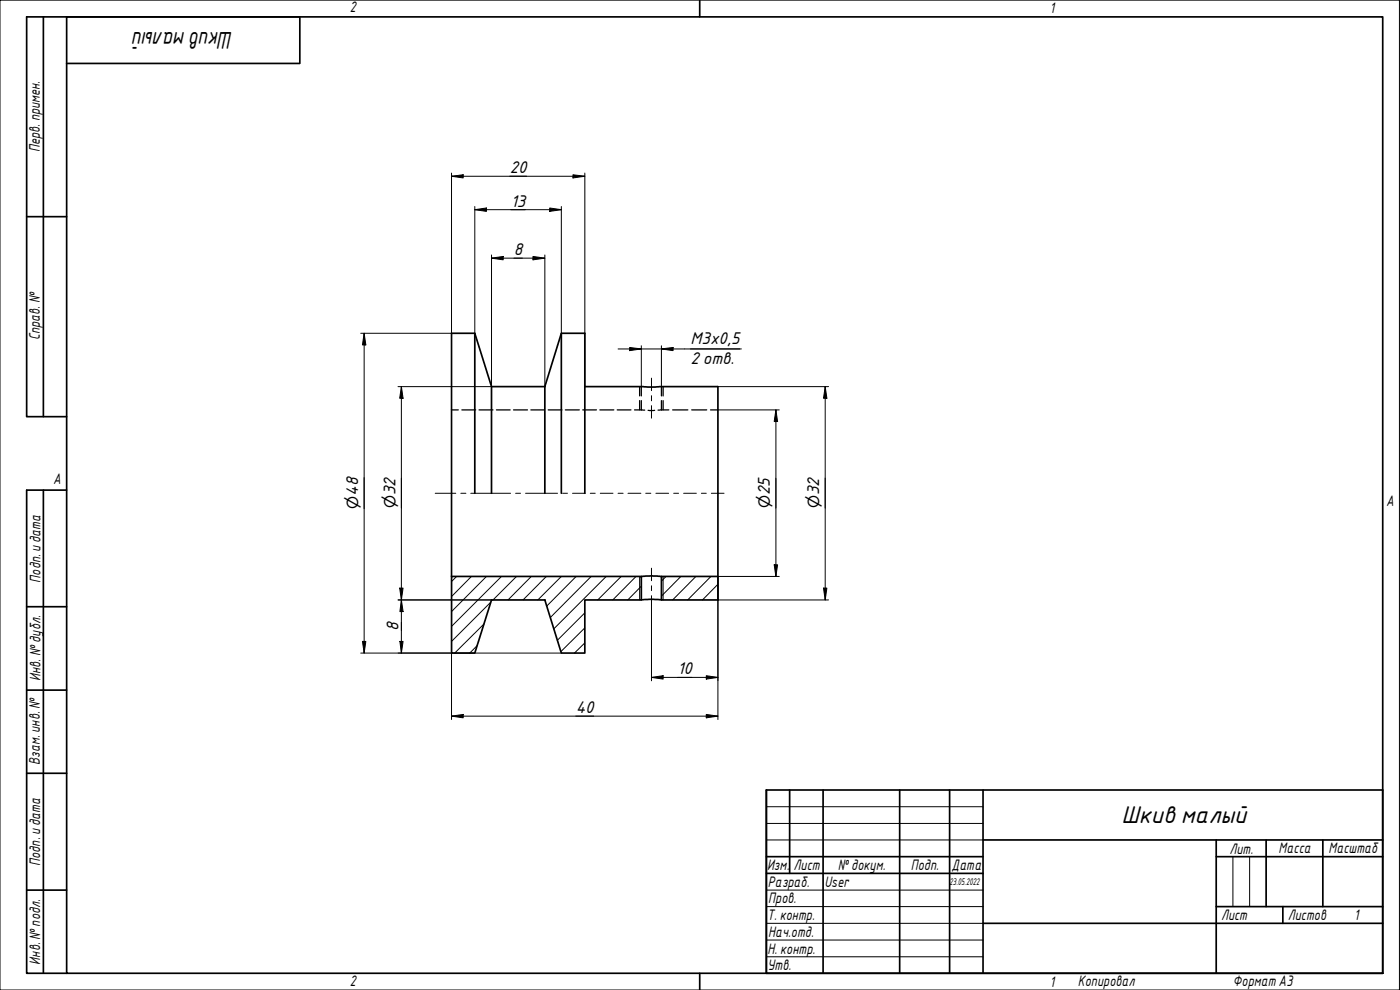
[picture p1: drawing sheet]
<svg xmlns="http://www.w3.org/2000/svg" width="420mm" height="297mm" viewBox="0 0 420 297" stroke-linecap="round" stroke-linejoin="round" font-family="sans-serif">
<g fill="none" stroke="#000" stroke-width=".3">
<path d="M137 173l-1.5 1.5M141.5 173l-6 6M146 173l-10.5 10.5M150.5 173l-15 14.9M155 173l-7 7M159.4 173l-6.9 7M164 173l-7 7M168.5 173l-7.1 7M172.9 173l-8.8 8.8M177.4 173l-12.2 12.3M181.9 173l-15.7 15.7M186.4 173l-7 7"/>
<path d="M190.9 173l-7 7M192.5 175.9l-4.1 4.1M199.9 173l-1.4 1.4M204.3 173l-5.8 5.9M208.9 173l-7 7M213.4 173l-7 7M215.5 179.8l-.2 .2M215.5 175.3l-4.7 4.7M143.2 193.7l-2.2 2.2M145.2 187.2l-8.7 8.7M147.3 180.7l-11.8 11.8M175.5 192.9l-3.1 3"/>
<path d="M175.5 188.4l-7.2 7.1M175.5 183.9l-8.2 8.2"/>
</g>
<path d="M142.5 100v48M168.5 100v48M147.5 116l-5-16h-7v73M147.5 116v32M147.5 116h16M163.5 116l5-16h7v48M163.5 116v32M175.5 116h40v57M135.5 173h57v7h-17v15.9h-7l-5-15.9h-16l-5 15.9h-7zM192.5 173l3-.2 3 .2M198.5 173h17v7h-17zM192.5 180l2.4-.2 3.6 .2" fill="none" stroke="#000" stroke-width=".51"/>
<g fill="none" stroke="#000" stroke-width=".38">
<path d="M192 116v2.8M192.5 116v2.8M198.5 116v2.8M199 116v2.8M135.5 123h2M138.6 123h4.1M143.8 123h4.2M149 123h4.1M154.1 123h4.2M159.3 123h4.1M164.5 123h4.2M169.7 123h4.2"/>
<path d="M174.9 123h4.1M180 123h4.2M185.2 123h4.2M190.4 123h2.1M192 120.2v2.8M192.5 123h1M192.5 120.2v2.8M194.5 123.1h2M198.5 123h-1M198.5 123h2.2M198.5 120.2v2.8M199 120.2v2.8"/>
<path d="M201.9 123h4.5M207.6 123h4.5M213.2 123h2.3"/>
</g>
<path d="M192 173v7M199 173v7" fill="none" stroke="#000" stroke-width=".3"/>
<path d="M20 5.1h395v286.9h-395zM210 0v5.1M210 292v5" fill="none" stroke="#000" stroke-width=".51"/>
<path d="M0 0h420v297h-420z" fill="none" stroke="#000" stroke-width=".3"/>
<g fill="none" stroke="#000" stroke-width=".51">
<path d="M230 237h185v55h-185zM237 237v25.1M247 237v55M270 237v55M285 237v55M295 237v55M230 257h65M295 252h120M365 257h50M365 252v40M380 252v20M397 252v20"/>
<path d="M230 262.1h65M295 277h120M365 272h50M385 272v5"/>
</g>
<path d="M230 242h65M230 247.1h65M230 252h65M370 257v15M375 257v15M230 267.1h65M230 272h65M230 277h65M230 282.1h65M230 287.1h65" fill="none" stroke="#000" stroke-width=".3"/>
<path d="M13 5.1v119.9M20 19h70v-13.9h-82v119.9h12M8 65h12M13 147.1v144.9M20 147.1h-12v144.9h12M8 182h12M8 207.1h12M8 232h12M8 267.1h12" fill="none" stroke="#000" stroke-width=".51"/>
<g fill="none" stroke="#000" stroke-width=".3">
<path d="M195.5 113.5v3.7M195.5 118.7v1.6M195.5 121.7v3.8M130.6 148h6.2M138.3 148h1.5M141.3 148h11.9M154.7 148h1.5M157.7 148h9.6M168.8 148h1.5M171.8 148h3.8M177.2 148h1.4M180.1 148h3.9"/>
<path d="M185.5 148h1.5M188.5 148h3.8M193.8 148h1.5M196.8 148h3.9M202.2 148h1.4M205.2 148h3.8M210.5 148h1.5M213.5 148h3.8M195.5 170.5v3.7M195.5 175.8v1.4M195.5 178.7v3.8"/>
</g>
<g fill="none" stroke="#000" stroke-width=".3">
<path d="M135.5 52.9l3.5-.5v1zM135.5 51.9v48.1h-27.2M135.5 52.9h40M172 52.4l3.5 .5-3.5 .5zM175.5 51.9v64.1M142.5 62.9l3.5-.5v1zM142.5 62.9h26M142.5 62v38M147.5 77.5l3.5-.6v1.1zM147.5 77.5h16M147.5 76.5v39.5h-28.1M160 76.9l3.5 .6-3.5 .5z"/>
<path d="M163.5 76.5v39.5M165 62.4l3.5 .5-3.5 .5zM168.5 62v38M109.3 100l.5 3.5h-1zM109.3 100v95.9M120.5 116l.5 3.5h-1zM120.5 116v79.9M185.5 104.7h37M189 104.3l3.5 .4-3.5 .5zM192.5 103.7v12.3M198.5 104.7l3.5-.4v.9zM198.5 103.7v12.3"/>
<path d="M215.5 116h33.2M247.6 116l.6 3.5h-1.1zM247.6 116v64M215.5 123h18.4M232.9 123l.5 3.5h-1.1zM232.9 123v50M120 176.5h1l-.5 3.5zM135.5 173v42.9M232.3 169.5h1.1l-.5 3.5zM233.9 173h-18.4v42.9M247.1 176.5h1.1l-.6 3.5zM108.3 195.9h60.2"/>
<path d="M108.8 192.5h1l-.5 3.4zM119.4 180h28.1M120 192.5h1l-.5 3.4zM120.5 180l.5 3.5h-1zM195.5 182.5v21.8M215.5 180h33.2M135.5 214.9l3.5-.5v1zM135.5 214.9h80M195.5 203.2l3.5-.5v1.1zM195.5 203.2h20M212 214.4l3.5 .5-3.5 .5zM212 202.7l3.5 .5-3.5 .6z"/>
</g>
<g fill="#000">
<path d="M135.5 52.9l3.5-.5v1z" fill-rule="evenodd"/>
<path d="M172 52.4l3.5 .5-3.5 .5z" fill-rule="evenodd"/>
<path d="M142.5 62.9l3.5-.5v1z" fill-rule="evenodd"/>
<path d="M147.5 77.5l3.5-.6v1.1z" fill-rule="evenodd"/>
<path d="M160 76.9l3.5 .6-3.5 .5z" fill-rule="evenodd"/>
<path d="M165 62.4l3.5 .5-3.5 .5z" fill-rule="evenodd"/>
<path d="M109.3 100l.5 3.5h-1z" fill-rule="evenodd"/>
<path d="M120.5 116l.5 3.5h-1z" fill-rule="evenodd"/>
<path d="M189 104.3l3.5 .4-3.5 .5z" fill-rule="evenodd"/>
<path d="M198.5 104.7l3.5-.4v.9z" fill-rule="evenodd"/>
<path d="M247.6 116l.6 3.5h-1.1z" fill-rule="evenodd"/>
<path d="M232.9 123l.5 3.5h-1.1z" fill-rule="evenodd"/>
<path d="M120 176.5h1l-.5 3.5z" fill-rule="evenodd"/>
<path d="M232.3 169.5h1.1l-.5 3.5z" fill-rule="evenodd"/>
<path d="M247.1 176.5h1.1l-.6 3.5z" fill-rule="evenodd"/>
<path d="M108.8 192.5h1l-.5 3.4z" fill-rule="evenodd"/>
<path d="M120 192.5h1l-.5 3.4z" fill-rule="evenodd"/>
<path d="M120.5 180l.5 3.5h-1z" fill-rule="evenodd"/>
<path d="M135.5 214.9l3.5-.5v1z" fill-rule="evenodd"/>
<path d="M195.5 203.2l3.5-.5v1.1z" fill-rule="evenodd"/>
<path d="M212 214.4l3.5 .5-3.5 .5z" fill-rule="evenodd"/>
<path d="M212 202.7l3.5 .5-3.5 .6z" fill-rule="evenodd"/>
</g>
<g font-size="7">
<text x="69.9" y="9.5" transform="rotate(180 69.9 9.5)">Шкив малый</text>
<text x="336.6" y="247">Шкив малый</text>
</g>
<g font-size="4.9">
<text x="153" y="52.1">20</text>
<text x="153.3" y="62.1">13</text>
<text x="154.2" y="76.6">8</text>
<text x="207.2" y="103.2">М3х0,5</text>
<text x="207.2" y="109.1">2 отв.</text>
<text x="119.6" y="189.2" transform="rotate(-90 119.6 189.2)">8</text>
<text x="203.3" y="202.4">10</text>
<text x="172.8" y="214">40</text>
</g>
<g font-size="4.6">
<text x="107.5" y="152.6" transform="rotate(-90 107.5 152.6)">⌀48</text>
<text x="118.7" y="152.4" transform="rotate(-90 118.7 152.4)">⌀32</text>
<text x="231.1" y="152.4" transform="rotate(-90 231.1 152.4)">⌀25</text>
<text x="245.9" y="152.4" transform="rotate(-90 245.9 152.4)">⌀32</text>
</g>
<g font-size="4.4">
<text x="105" y="3.7">2</text>
<text x="315" y="3.8">1</text>
<text x="11.9" y="45.6" transform="rotate(-90 11.9 45.6)">Перв. примен.</text>
<text x="12" y="102.2" transform="rotate(-90 12 102.2)">Справ. №</text>
<text x="16" y="145.2">A</text>
<text x="416" y="151.7">A</text>
<text x="12.2" y="174.8" transform="rotate(-90 12.2 174.8)">Подп. идата</text>
<text x="12.2" y="204.3" transform="rotate(-90 12.2 204.3)">Инв. №дубл.</text>
<text x="12" y="229.5" transform="rotate(-90 12 229.5)">Взам. инв. №</text>
<text x="369" y="256.1">Лит.</text>
<text x="383.7" y="256.1">Масса</text>
<text x="398.7" y="256.1">Масштаб</text>
<text x="12.1" y="259.8" transform="rotate(-90 12.1 259.8)">Подп. идата</text>
<text x="230.2" y="261.1">Изм.</text>
<text x="238.2" y="261.1">Лист</text>
<text x="251.5" y="261">№докум.</text>
<text x="273.4" y="261.2">Подп.</text>
<text x="285.6" y="261.2">Дата</text>
<text x="230.4" y="266.1">Разраб.</text>
<text x="247.4" y="266.1">User</text>
<text x="230.6" y="271.1">Пров.</text>
<text x="230.3" y="276.1">Т. контр.</text>
<text x="230.5" y="281.1">Нач.отд.</text>
<text x="366.5" y="276.1">Лист</text>
<text x="386.5" y="276.1">Листов</text>
<text x="406.4" y="276">1</text>
<text x="230.4" y="286.1">Н. контр.</text>
<text x="12.1" y="289.4" transform="rotate(-90 12.1 289.4)">Инв. №подл.</text>
<text x="230.3" y="291.1">Утв.</text>
<text x="105" y="295.9">2</text>
<text x="315" y="296.1">1</text>
<text x="323.5" y="295.8">Копировал</text>
<text x="370" y="295.8">Формат А3</text>
</g>
<text font-size="2.8" x="285" y="265.5">23.05.2022</text>
</svg>
